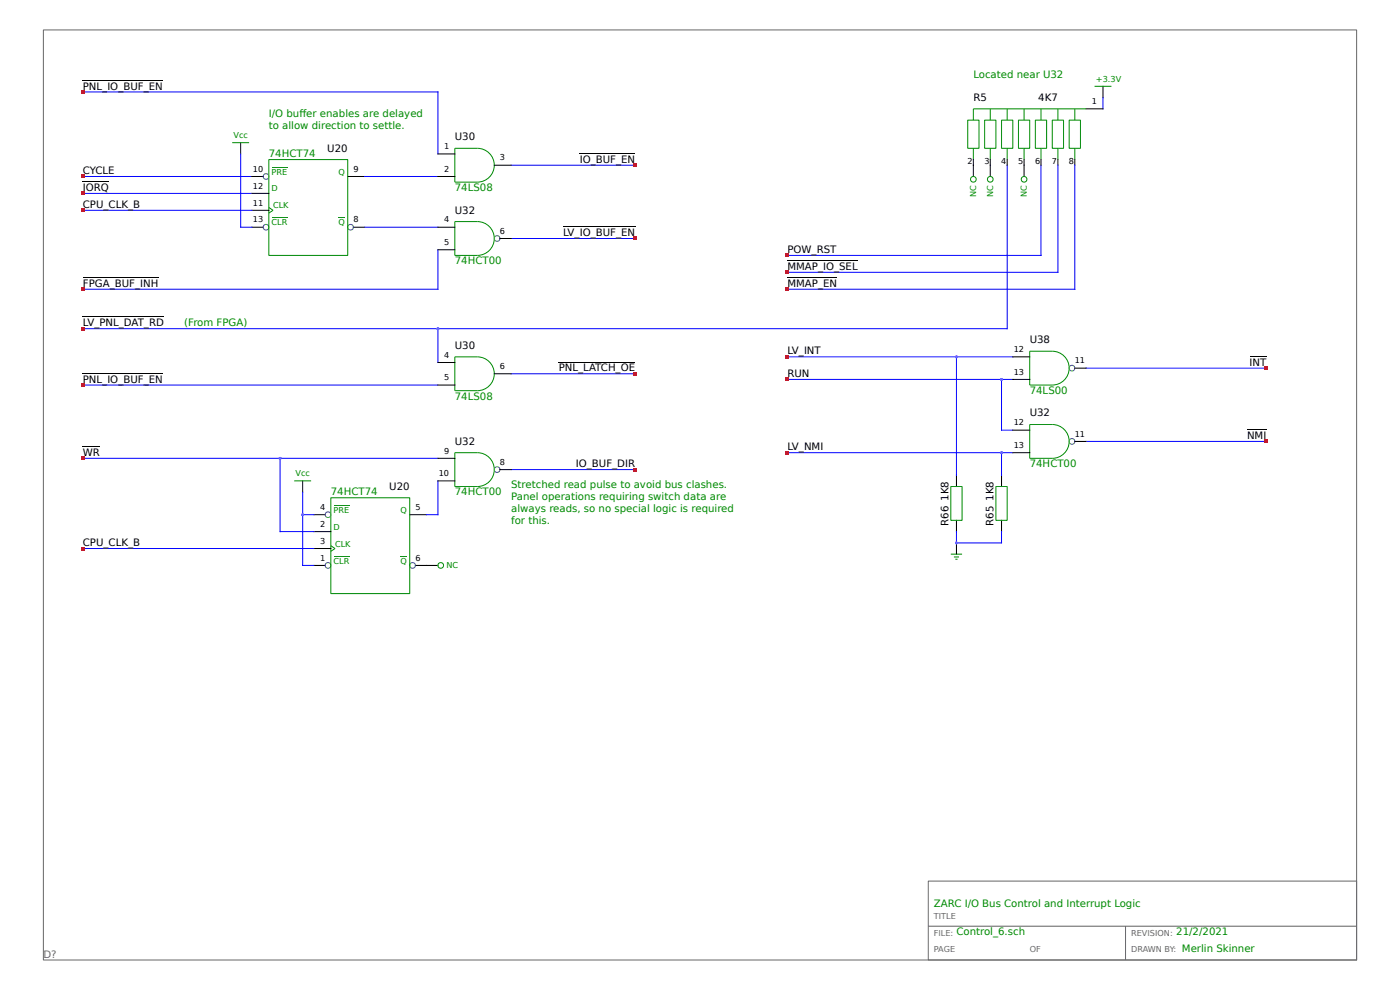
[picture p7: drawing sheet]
<svg xmlns="http://www.w3.org/2000/svg" width="297mm" height="210mm" viewBox="0 0 297 210" stroke-linecap="round" stroke-linejoin="round" font-family="sans-serif">
<path d="M9.2 6.3h278.6v197.3h-278.6zM196.9 186.9h90.9v16.7h-90.9zM196.9 196.5h90.9M238.8 196.5v7.1" fill="none" stroke="#666" stroke-width=".21"/>
<path d="M17.6 37.4h35.8M108.4 35h26.4M17.6 41h35.8M108.4 50.6h26.4M17.6 69.7h196.1M108.4 79.3h26.4M108.4 99.6h26.4" fill="none" stroke="#00f" stroke-width=".21"/>
<path d="M17.6 38.5h5.5M123 32.6h11.8M119.5 48.1h15.3M17.6 67.2h17.2M118.5 76.8h16.3M66.6 119.9h2.4M86.9 109.2h3.6M88.1 119.9h2.4" fill="none" stroke="#000" stroke-width=".21"/>
<path d="M70.8 118h3.4" fill="none" stroke="#008b00" stroke-width=".21"/>
<circle cx="69.6" cy="119.9" r=".6" fill="none" stroke="#008b8b" stroke-width=".21"/>
<path d="M85 117.9l1.3 .1z" fill="#008b00"/>
<g fill="none" stroke="#008b8b" stroke-width=".21">
<circle cx="56.4" cy="48.2" r=".6"/>
<circle cx="69.6" cy="109.2" r=".6"/>
<circle cx="87.5" cy="119.9" r=".6"/>
</g>
<path d="M57.6 46.2h3.4M62.4 102h3.6M70.2 115.8l.9 .6-.9 .6M70.2 105.6h16.7v20.3h-16.7zM70.8 107.2h3.3" fill="none" stroke="#008b00" stroke-width=".21"/>
<path d="M73.8 37.4h3.6M53.4 48.2h2.4M75 48.2h2.4M17.6 94.7h3.6M64.2 102v2.4M66.6 112.8h3.6M66.6 109.2h2.4M66.6 116.4h3.6" fill="none" stroke="#000" stroke-width=".21"/>
<path d="M17.6 97.2h75.3M59.4 97.2v15.6h7.2M17.6 116.4h49M64.2 109.2h2.4M64.2 104.4v15.5h2.4M92.9 102v7.2h-2.4" fill="none" stroke="#00f" stroke-width=".21"/>
<path d="M71.8 46.2h1.4z" fill="#008b00"/>
<g fill="none" stroke="#008b8b" stroke-width=".21">
<circle cx="56.4" cy="37.4" r=".6"/>
<circle cx="74.4" cy="48.2" r=".6"/>
<circle cx="105.5" cy="50.6" r=".6"/>
<circle cx="227.4" cy="78.1" r=".6"/>
<circle cx="105.5" cy="99.6" r=".6"/>
<circle cx="227.4" cy="93.6" r=".6"/>
</g>
<g fill="none" stroke="#008b00" stroke-width=".21">
<path d="M232.2 18.3h3.6M49.3 30.3h3.5M57 33.9h16.8v20.3h-16.8zM57.6 35.5h3.4M96.5 31.5h4.8a3.6 3.6 0 0 1 3.6 3.5 3.6 3.6 0 0 1-3.6 3.6h-4.8zM205.3 25.5h2.4v6h-2.4zM206.5 31.5v2.4M208.9 25.5h2.4v6h-2.4zM210.1 23.1v2.4M210.1 31.5v2.4M212.5 25.5h2.4v6h-2.4zM213.7 23.1v2.4"/>
<path d="M213.7 31.5v2.4M216.1 25.5h2.3v6h-2.3zM217.3 23.1v2.4M217.3 31.5v2.4M219.6 25.5h2.4v6h-2.4zM220.8 23.1v2.4M220.8 31.5v2.4M223.2 25.5h2.4v6h-2.4zM224.4 23.1v2.4M224.4 31.5v2.4M226.8 25.5h2.4v6h-2.4zM228 23.1v2.4"/>
<path d="M228 31.5v2.4M230.4 23.1h-23.9v2.4M57 44l.9 .6-.9 .6M96.5 47h4.8a3.6 3.6 0 0 1 3.6 3.6 3.6 3.6 0 0 1-3.6 3.6h-4.8zM96.5 75.7h4.8a3.6 3.6 0 0 1 3.6 3.6 3.6 3.6 0 0 1-3.6 3.6h-4.8zM218.4 74.5h4.8a3.6 3.6 0 0 1 3.6 3.6 3.6 3.6 0 0 1-3.6 3.6h-4.8zM96.5 96h4.8a3.6 3.6 0 0 1 3.6 3.6 3.6 3.6 0 0 1-3.6 3.6h-4.8zM218.4 90h4.8a3.6 3.6 0 0 1 3.6 3.6 3.6 3.6 0 0 1-3.6 3.6h-4.8zM201.7 117.5h2.4M201.7 103.2h2.4v7.2h-2.4zM202.4 118.1h1M202.7 118.6h.4"/>
<path d="M211.3 103.2h2.4v7.2h-2.4z"/>
<circle cx="206.5" cy="38" r=".6"/>
<circle cx="210.1" cy="38" r=".6"/>
<circle cx="217.2" cy="38" r=".6"/>
<circle cx="93.5" cy="119.9" r=".6"/>
</g>
<g fill="none" stroke="#000" stroke-width=".21">
<path d="M17.6 17h17M234 18.3v2.4M51.1 30.3v2.4M53.4 37.4h2.4M92.9 37.4h3.6M92.9 32.7h3.6M104.9 35h3.5M206.5 33.9v3.5M210.1 33.9v3.5M213.7 33.9v1.1M217.3 33.9v3.5M220.8 33.9v1.1"/>
<path d="M224.4 33.9v1.1M228 33.9v1.1M230.4 23.1h3.6M17.6 58.9h16M53.4 41h3.6M53.4 44.6h3.6M92.9 53h3.6M92.9 48.2h3.6M106.1 50.6h2.3M167 58.9h10.6M167 55.3h15M17.6 79.2h17"/>
<path d="M92.9 76.9h3.6M104.9 79.3h3.5M214.9 75.7h3.5M228 78.1h2.4M265.1 75.6h3.6M92.9 81.7h3.6M92.9 97.2h3.6M106.1 99.6h2.3M214.9 80.5h3.5M214.9 96h3.5M214.9 91.2h3.5M228 93.6h2.4"/>
<path d="M264.6 91.2h4.1M90.5 119.9h2.4M92.9 102h3.6M202.9 100.8v2.4M202.9 110.4v2.4M202.9 115.2v2.3M212.5 100.8v2.4M212.5 110.4v2.4"/>
</g>
<g fill="none" stroke="#00f" stroke-width=".21">
<path d="M17.6 19.5h75.3v13.2M51.1 32.7v15.5h2.3M77.4 37.4h15.5M213.7 35v34.7M220.8 35v19.2h-53.8M224.4 35v22.8h-57.4M228 35v26.4h-61M234 20.7v2.4M17.6 44.6h35.8M77.4 48.2h15.5M92.9 53v8.4h-75.3M92.9 69.7v7.2"/>
<path d="M167 75.7h47.9M202.9 75.7v25.1M230.4 78.1h38.3M17.6 81.7h75.3M167 80.5h47.9M167 96h47.9M212.5 80.5v10.7h2.4M212.5 96v4.8M230.4 93.6h38.3M202.9 112.8v2.4h9.6v-2.4"/>
</g>
<g fill="#f00">
<path d="M17.2 40.7h.7v.7h-.7z"/>
<path d="M134.4 50.2h.7v.7h-.7z"/>
<path d="M134.4 99.3h.7v.7h-.7z"/>
<path d="M134.4 34.7h.7v.7h-.7z"/>
<path d="M17.2 37.1h.7v.7h-.7z"/>
<path d="M134.4 78.9h.7v.7h-.7z"/>
</g>
<path d="M92.7 69.5h.4v.4h-.4z" fill="#a020f0"/>
<path d="M17.2 69.4h.7v.7h-.7z" fill="#f00"/>
<path d="M59.2 97h.4v.4h-.4z" fill="#a020f0"/>
<g fill="#f00">
<path d="M17.2 96.9h.7v.7h-.7z"/>
<path d="M17.2 116h.7v.7h-.7z"/>
</g>
<g fill="#a020f0">
<path d="M64 109h.4v.4h-.4z"/>
<path d="M59.2 97h.4v.4h-.4z"/>
</g>
<g fill="#f00">
<path d="M17.2 44.3h.7v.7h-.7z"/>
<path d="M17.2 81.3h.7v.7h-.7z"/>
<path d="M17.2 19.1h.7v.8h-.7z"/>
<path d="M17.2 61h.7v.7h-.7z"/>
</g>
<path d="M202.7 75.5h.4v.4h-.4z" fill="#a020f0"/>
<path d="M166.7 75.3h.7v.8h-.7z" fill="#f00"/>
<path d="M212.3 80.3h.4v.4h-.4z" fill="#a020f0"/>
<path d="M166.7 80.1h.7v.7h-.7z" fill="#f00"/>
<path d="M212.3 95.8h.4v.5h-.4z" fill="#a020f0"/>
<path d="M166.7 95.7h.7v.7h-.7z" fill="#f00"/>
<path d="M212.3 80.3h.4v.4h-.4z" fill="#a020f0"/>
<g fill="#f00">
<path d="M268.3 77.7h.7v.8h-.7z"/>
<path d="M268.3 93.3h.7v.7h-.7z"/>
</g>
<path d="M92.7 69.5h.4v.4h-.4z" fill="#a020f0"/>
<g fill="#f00">
<path d="M166.7 53.8h.7v.7h-.7z"/>
<path d="M166.7 57.4h.7v.7h-.7z"/>
<path d="M166.7 61h.7v.7h-.7z"/>
</g>
<g fill="#a020f0">
<path d="M202.7 114.9h.4v.5h-.4z"/>
<path d="M212.3 95.8h.4v.5h-.4z"/>
<path d="M202.7 75.5h.4v.4h-.4z"/>
</g>
<g font-size="2.2" fill="#008b00">
<text x="206.5" y="16.6">Located near U32</text>
<text x="57" y="24.9">I/O bufer enables are delayed</text>
<text x="57" y="27.4">to allow direction to settle.</text>
<text x="63.5" y="24.9">f</text>
<text x="57" y="33.3">74HCT74</text>
<text x="96.5" y="40.5">74LS08</text>
<text x="96.5" y="56.1">74HCT00</text>
<text x="39.1" y="69.2">(From FPGA)</text>
<text x="218.4" y="83.6">74LS00</text>
<text x="96.5" y="84.8">74LS08</text>
<text x="218.4" y="99.1">74HCT00</text>
<text x="70.2" y="105.1">74HCT74</text>
<text x="96.5" y="105.1">74HCT00</text>
<text x="108.4" y="103.5">Stretched read pulse to avoid bus clashes.</text>
<text x="108.4" y="106">Panel operations requiring switch data are</text>
<text x="108.4" y="108.5">always reads, so no special logic is required</text>
<text x="108.4" y="111.1">for this.</text>
<text x="198.1" y="192.4">ZARC I/O Bus Control and Interrupt Logic</text>
<text x="202.9" y="198.3">Control_6.sch</text>
<text x="249.5" y="198.3">21/2/2021</text>
<text x="250.7" y="201.9">Merlin Skinner</text>
</g>
<g font-size="2.2">
<text x="17.6" y="19">PNL_IO_BUF_EN</text>
<text x="206.5" y="21.4">R5</text>
<text x="220.3" y="21.4">4K7</text>
<text x="96.5" y="29.8">U30</text>
<text x="69.4" y="32.1">U20</text>
<text x="123" y="34.5">IO_BUF_EN</text>
<text x="17.6" y="40.5">IORQ</text>
<text x="17.6" y="36.9">CYCLE</text>
<text x="17.6" y="44.1">CPU_CLK_B</text>
<text x="96.5" y="45.3">U32</text>
<text x="119.5" y="50.1">LV_IO_BUF_EN</text>
<text x="167" y="53.7">POW_RST</text>
<text x="167" y="57.3">MMAP_IO_SEL</text>
<text x="17.6" y="60.8">FPGA_BUF_INH</text>
<text x="167" y="60.8">MMAP_EN</text>
<text x="17.6" y="69.2">LV_PNL_DAT_RD</text>
<text x="96.5" y="74">U30</text>
<text x="167" y="75.2">LV_INT</text>
<text x="218.4" y="72.8">U38</text>
<text x="265.1" y="77.6">INT</text>
<text x="17.6" y="81.2">PNL_IO_BUF_EN</text>
<text x="118.5" y="78.8">PNL_LATCH_OE</text>
<text x="167" y="80">RUN</text>
<text x="218.4" y="88.3">U32</text>
<text x="96.5" y="94.3">U32</text>
<text x="167" y="95.5">LV_NMI</text>
<text x="264.6" y="93.1">NMI</text>
<text x="17.6" y="96.7">WR</text>
<text x="122.2" y="99.1">IO_BUF_DIR</text>
<text x="82.6" y="103.9">U20</text>
<text x="201.2" y="111.6" transform="rotate(-90 201.2 111.6)">R66 1K8</text>
<text x="210.8" y="111.6" transform="rotate(-90 210.8 111.6)">R65 1K8</text>
<text x="17.6" y="115.8">CPU_CLK_B</text>
</g>
<text font-size="2.2" fill="#666" x="9.2" y="203.1">D?</text>
<g font-size="1.7" fill="#008b00">
<text x="232.5" y="17.3">+3.3V</text>
<text x="49.6" y="29.3">Vcc</text>
<text x="57.6" y="40.6">D</text>
<text x="57.6" y="37">PRE</text>
<text x="71.8" y="37">Q</text>
<text x="207.1" y="41.7" transform="rotate(-90 207.1 41.7)">NC</text>
<text x="210.7" y="41.7" transform="rotate(-90 210.7 41.7)">NC</text>
<text x="217.8" y="41.7" transform="rotate(-90 217.8 41.7)">NC</text>
<text x="57.6" y="47.8">CLR</text>
<text x="57.9" y="44.2">CLK</text>
<text x="71.8" y="47.8">Q</text>
<text x="62.7" y="101">Vcc</text>
<text x="70.8" y="112.4">D</text>
<text x="70.8" y="108.8">PRE</text>
<text x="85" y="108.8">Q</text>
<text x="70.8" y="119.5">CLR</text>
<text x="71.1" y="115.9">CLK</text>
<text x="85" y="119.5">Q</text>
<text x="94.7" y="120.5">NC</text>
</g>
<g font-size="1.7">
<text x="231.6" y="22.1">1</text>
<text x="94.2" y="31.6">1</text>
<text x="106.1" y="34">3</text>
<text x="205.2" y="34.9">2</text>
<text x="208.8" y="34.9">3</text>
<text x="212.4" y="34.9">4</text>
<text x="216" y="34.9">5</text>
<text x="219.6" y="34.9">6</text>
<text x="223.2" y="34.9">7</text>
<text x="226.8" y="34.9">8</text>
<text x="53.6" y="40">12</text>
<text x="53.6" y="36.4">10</text>
<text x="75" y="36.4">9</text>
<text x="94.2" y="36.4">2</text>
<text x="53.6" y="47.2">13</text>
<text x="53.6" y="43.6">11</text>
<text x="75" y="47.2">8</text>
<text x="94.2" y="47.2">4</text>
<text x="94.2" y="52">5</text>
<text x="106.1" y="49.6">6</text>
<text x="94.2" y="75.9">4</text>
<text x="215.1" y="74.7">12</text>
<text x="228" y="77.1">11</text>
<text x="94.2" y="80.7">5</text>
<text x="106.1" y="78.3">6</text>
<text x="215.1" y="79.5">13</text>
<text x="215.1" y="95">13</text>
<text x="215.1" y="90.2">12</text>
<text x="228" y="92.6">11</text>
<text x="93.1" y="101">10</text>
<text x="94.2" y="96.2">9</text>
<text x="106.1" y="98.6">8</text>
<text x="67.9" y="111.8">2</text>
<text x="67.9" y="108.2">4</text>
<text x="88.1" y="108.2">5</text>
<text x="67.9" y="118.9">1</text>
<text x="67.9" y="115.3">3</text>
<text x="88.1" y="118.9">6</text>
</g>
<g font-size="1.7" fill="#666">
<text x="198.1" y="194.9">TITLE</text>
<text x="198.1" y="198.4">FILE:</text>
<text x="198.1" y="202">PAGE</text>
<text x="218.4" y="202">OF</text>
<text x="240" y="198.4">REVISION:</text>
<text x="240" y="202">DRAWN BY:</text>
</g>
</svg>
